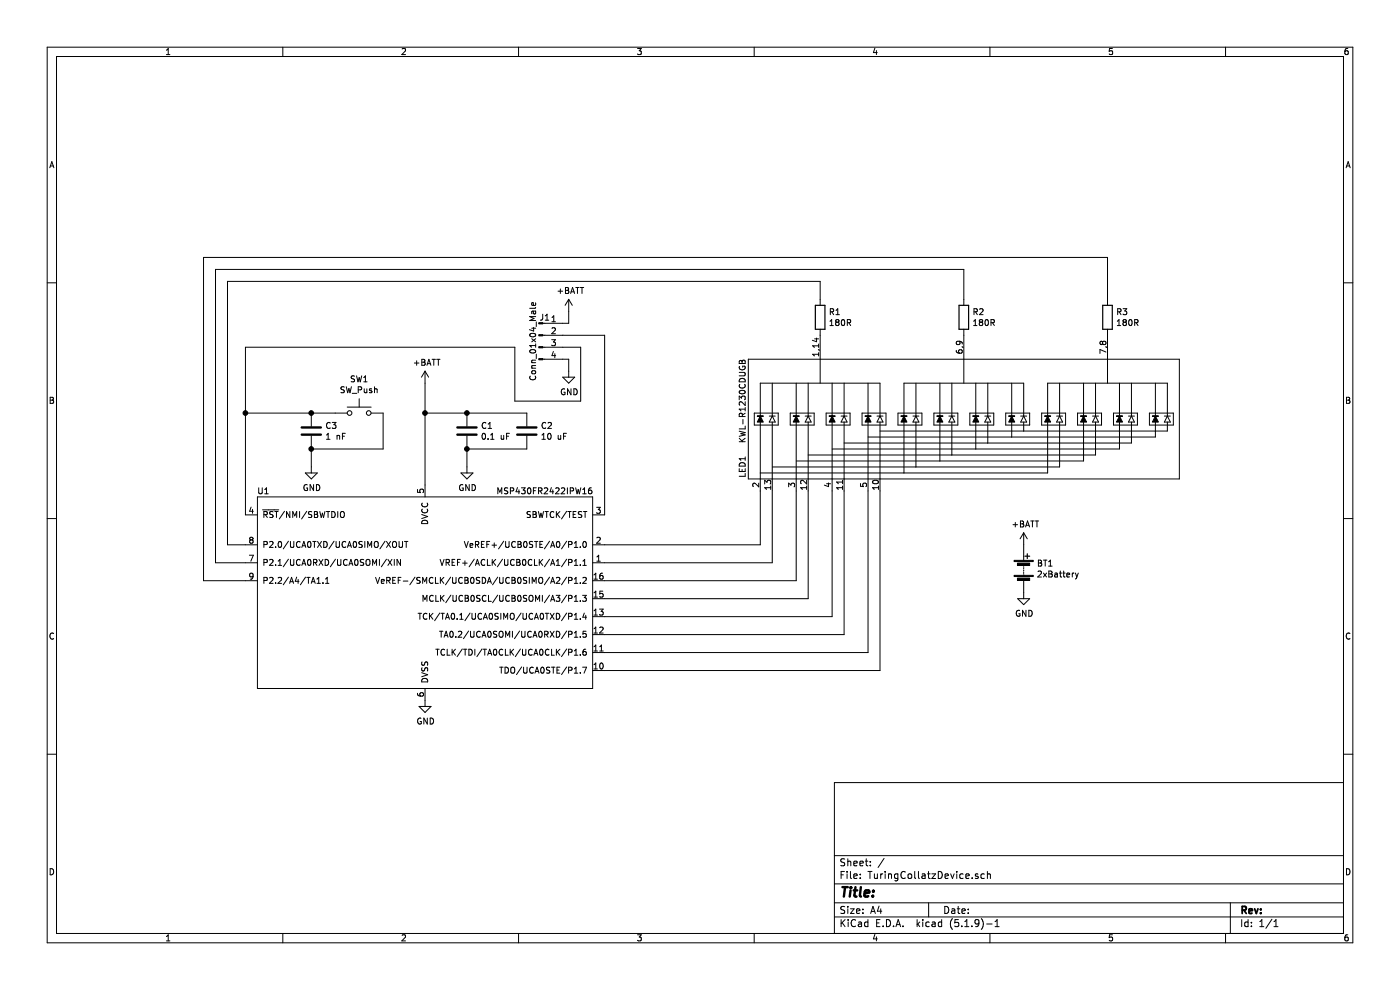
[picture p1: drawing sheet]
EESchema Schematic File Version 4
EELAYER 30 0
EELAYER END
$Descr A4 11693 8268
encoding utf-8
Sheet 1 1
Title ""
Date ""
Rev ""
Comp ""
Comment1 ""
Comment2 ""
Comment3 ""
Comment4 ""
$EndDescr
$Comp
L User_Library:KWL-R1230CDUGB LED1
U 1 1
P 8050 3500
F 0 "LED1" H 7650 5350 50  0000 C CNN
F 1 "KWL-R1230CDUGB" H 8200 5350 50  0000 C CNN
F 2 "User:DIP-14_Long_LED_Bar" H 8300 1600 50  0001 C CNN
F 3 "" H 8300 1600 50  0001 C CNN
	1    8050 3500
	0    -1   -1   0   
$EndComp
$Comp
L User_Library:MSP430FR2422IPW16 U1
U 1 1
P 3550 4950
F 0 "U1" H 2200 5800 50  0000 C CNN
F 1 "MSP430FR2422IPW16" H 4550 5800 50  0000 C CNN
F 2 "Package_SO:TSSOP-16_4.4x5mm_P0.65mm" H 3500 4300 50  0001 C CNN
F 3 "" H 3500 4300 50  0001 C CNN
	1    3550 4950
	1    0    0    -1  
$EndComp
$Comp
L power:GND #PWR0101
U 1 1
P 3550 5850
F 0 "#PWR0101" H 3550 5600 50  0001 C CNN
F 1 "GND" H 3555 5677 50  0000 C CNN
F 2 "" H 3550 5850 50  0001 C CNN
F 3 "" H 3550 5850 50  0001 C CNN
	1    3550 5850
	1    0    0    -1  
$EndComp
Wire Wire Line
	6350 4100 6350 4550
Wire Wire Line
	6350 4550 5050 4550
Wire Wire Line
	5050 4700 6450 4700
Wire Wire Line
	6450 4700 6450 4100
Wire Wire Line
	6650 4100 6650 4850
Wire Wire Line
	6650 4850 5050 4850
Wire Wire Line
	5050 5000 6750 5000
Wire Wire Line
	6750 5000 6750 4100
Wire Wire Line
	6950 4100 6950 5150
Wire Wire Line
	6950 5150 5050 5150
Wire Wire Line
	5050 5300 7050 5300
Wire Wire Line
	7050 5300 7050 4100
Wire Wire Line
	7250 4100 7250 5450
Wire Wire Line
	7250 5450 5050 5450
Wire Wire Line
	5050 5600 7350 5600
Wire Wire Line
	7350 5600 7350 4100
$Comp
L Device:R R1
U 1 1
P 6850 2650
F 0 "R1" H 6920 2696 50  0000 L CNN
F 1 "180R" H 6920 2605 50  0000 L CNN
F 2 "Resistor_SMD:R_0603_1608Metric_Pad0.98x0.95mm_HandSolder" V 6780 2650 50  0001 C CNN
F 3 "~" H 6850 2650 50  0001 C CNN
	1    6850 2650
	1    0    0    -1  
$EndComp
$Comp
L Device:R R2
U 1 1
P 8050 2650
F 0 "R2" H 8120 2696 50  0000 L CNN
F 1 "180R" H 8120 2605 50  0000 L CNN
F 2 "Resistor_SMD:R_0603_1608Metric_Pad0.98x0.95mm_HandSolder" V 7980 2650 50  0001 C CNN
F 3 "~" H 8050 2650 50  0001 C CNN
	1    8050 2650
	1    0    0    -1  
$EndComp
$Comp
L Device:R R3
U 1 1
P 9250 2650
F 0 "R3" H 9320 2696 50  0000 L CNN
F 1 "180R" H 9320 2605 50  0000 L CNN
F 2 "Resistor_SMD:R_0603_1608Metric_Pad0.98x0.95mm_HandSolder" V 9180 2650 50  0001 C CNN
F 3 "~" H 9250 2650 50  0001 C CNN
	1    9250 2650
	1    0    0    -1  
$EndComp
$Comp
L power:GND #PWR0102
U 1 1
P 3900 3900
F 0 "#PWR0102" H 3900 3650 50  0001 C CNN
F 1 "GND" H 3905 3727 50  0000 C CNN
F 2 "" H 3900 3900 50  0001 C CNN
F 3 "" H 3900 3900 50  0001 C CNN
	1    3900 3900
	1    0    0    -1  
$EndComp
$Comp
L power:+BATT #PWR0103
U 1 1
P 3550 3200
F 0 "#PWR0103" H 3550 3050 50  0001 C CNN
F 1 "+BATT" H 3565 3373 50  0000 C CNN
F 2 "" H 3550 3200 50  0001 C CNN
F 3 "" H 3550 3200 50  0001 C CNN
	1    3550 3200
	1    0    0    -1  
$EndComp
$Comp
L Device:C C1
U 1 1
P 3900 3600
F 0 "C1" H 4015 3646 50  0000 L CNN
F 1 "0.1 uF" H 4015 3555 50  0000 L CNN
F 2 "Capacitor_SMD:C_0603_1608Metric_Pad1.08x0.95mm_HandSolder" H 3938 3450 50  0001 C CNN
F 3 "~" H 3900 3600 50  0001 C CNN
	1    3900 3600
	1    0    0    -1  
$EndComp
$Comp
L Device:C C2
U 1 1
P 4400 3600
F 0 "C2" H 4515 3646 50  0000 L CNN
F 1 "10 uF" H 4515 3555 50  0000 L CNN
F 2 "Capacitor_SMD:C_0603_1608Metric_Pad1.08x0.95mm_HandSolder" H 4438 3450 50  0001 C CNN
F 3 "~" H 4400 3600 50  0001 C CNN
	1    4400 3600
	1    0    0    -1  
$EndComp
Wire Wire Line
	4400 3750 3900 3750
Wire Wire Line
	3900 3900 3900 3750
Connection ~ 3900 3750
Wire Wire Line
	4400 3450 3900 3450
Wire Wire Line
	3900 3450 3550 3450
Wire Wire Line
	3550 3450 3550 4050
Connection ~ 3900 3450
Wire Wire Line
	3550 3200 3550 3450
Connection ~ 3550 3450
$Comp
L power:GND #PWR0104
U 1 1
P 2600 3900
F 0 "#PWR0104" H 2600 3650 50  0001 C CNN
F 1 "GND" H 2605 3727 50  0000 C CNN
F 2 "" H 2600 3900 50  0001 C CNN
F 3 "" H 2600 3900 50  0001 C CNN
	1    2600 3900
	1    0    0    -1  
$EndComp
$Comp
L Device:C C3
U 1 1
P 2600 3600
F 0 "C3" H 2715 3646 50  0000 L CNN
F 1 "1 nF" H 2715 3555 50  0000 L CNN
F 2 "Capacitor_SMD:C_0603_1608Metric_Pad1.08x0.95mm_HandSolder" H 2638 3450 50  0001 C CNN
F 3 "~" H 2600 3600 50  0001 C CNN
	1    2600 3600
	1    0    0    -1  
$EndComp
$Comp
L Switch:SW_Push SW1
U 1 1
P 3000 3450
F 0 "SW1" H 3000 3735 50  0000 C CNN
F 1 "SW_Push" H 3000 3644 50  0000 C CNN
F 2 "Button_Switch_THT:SW_PUSH_6mm" H 3000 3650 50  0001 C CNN
F 3 "~" H 3000 3650 50  0001 C CNN
	1    3000 3450
	1    0    0    -1  
$EndComp
Wire Wire Line
	3200 3450 3200 3750
Wire Wire Line
	3200 3750 2600 3750
Wire Wire Line
	2600 3750 2600 3900
Connection ~ 2600 3750
Wire Wire Line
	2800 3450 2600 3450
Wire Wire Line
	2600 3450 2050 3450
Wire Wire Line
	2050 3450 2050 4300
Connection ~ 2600 3450
Wire Wire Line
	2050 4550 1900 4550
Wire Wire Line
	1900 4550 1900 2350
Wire Wire Line
	1900 2350 6850 2350
Wire Wire Line
	6850 2350 6850 2500
Wire Wire Line
	2050 4700 1800 4700
Wire Wire Line
	1800 4700 1800 2250
Wire Wire Line
	1800 2250 8050 2250
Wire Wire Line
	8050 2250 8050 2500
Wire Wire Line
	2050 4850 1700 4850
Wire Wire Line
	1700 4850 1700 2150
Wire Wire Line
	1700 2150 9250 2150
Wire Wire Line
	9250 2150 9250 2500
$Comp
L Connector:Conn_01x04_Male J1
U 1 1
P 4500 2800
F 0 "J1" H 4550 2950 50  0000 C CNN
F 1 "Conn_01x04_Male" V 4450 2750 50  0000 C CNN
F 2 "Connector_PinHeader_2.54mm:PinHeader_1x04_P2.54mm_Vertical" H 4500 2800 50  0001 C CNN
F 3 "~" H 4500 2800 50  0001 C CNN
	1    4500 2800
	1    0    0    -1  
$EndComp
$Comp
L power:GND #PWR0105
U 1 1
P 4750 3100
F 0 "#PWR0105" H 4750 2850 50  0001 C CNN
F 1 "GND" H 4755 2927 50  0000 C CNN
F 2 "" H 4750 3100 50  0001 C CNN
F 3 "" H 4750 3100 50  0001 C CNN
	1    4750 3100
	1    0    0    -1  
$EndComp
Wire Wire Line
	4700 3000 4750 3000
Wire Wire Line
	4750 3000 4750 3100
Wire Wire Line
	4700 2900 4850 2900
Wire Wire Line
	4850 2900 4850 3350
Wire Wire Line
	4850 3350 4300 3350
Wire Wire Line
	4300 3350 4300 2900
Wire Wire Line
	4300 2900 2050 2900
Wire Wire Line
	2050 2900 2050 3450
Connection ~ 2050 3450
Wire Wire Line
	4700 2800 5050 2800
Wire Wire Line
	5050 2800 5050 4300
$Comp
L power:+BATT #PWR0106
U 1 1
P 4750 2600
F 0 "#PWR0106" H 4750 2450 50  0001 C CNN
F 1 "+BATT" H 4765 2773 50  0000 C CNN
F 2 "" H 4750 2600 50  0001 C CNN
F 3 "" H 4750 2600 50  0001 C CNN
	1    4750 2600
	1    0    0    -1  
$EndComp
Wire Wire Line
	4700 2700 4750 2700
Wire Wire Line
	4750 2700 4750 2600
$Comp
L User_Library:2xBattery BT1
U 1 1
P 8550 4750
F 0 "BT1" H 8658 4796 50  0000 L CNN
F 1 "2xBattery" H 8658 4705 50  0000 L CNN
F 2 "User:BatteryHolder_Keystone_2462_2xAA_NO_HOLES" V 8550 4810 50  0001 C CNN
F 3 "~" V 8550 4810 50  0001 C CNN
	1    8550 4750
	1    0    0    -1  
$EndComp
$Comp
L power:GND #PWR0107
U 1 1
P 8550 4950
F 0 "#PWR0107" H 8550 4700 50  0001 C CNN
F 1 "GND" H 8555 4777 50  0000 C CNN
F 2 "" H 8550 4950 50  0001 C CNN
F 3 "" H 8550 4950 50  0001 C CNN
	1    8550 4950
	1    0    0    -1  
$EndComp
$Comp
L power:+BATT #PWR0108
U 1 1
P 8550 4550
F 0 "#PWR0108" H 8550 4400 50  0001 C CNN
F 1 "+BATT" H 8565 4723 50  0000 C CNN
F 2 "" H 8550 4550 50  0001 C CNN
F 3 "" H 8550 4550 50  0001 C CNN
	1    8550 4550
	1    0    0    -1  
$EndComp
$EndSCHEMATC
